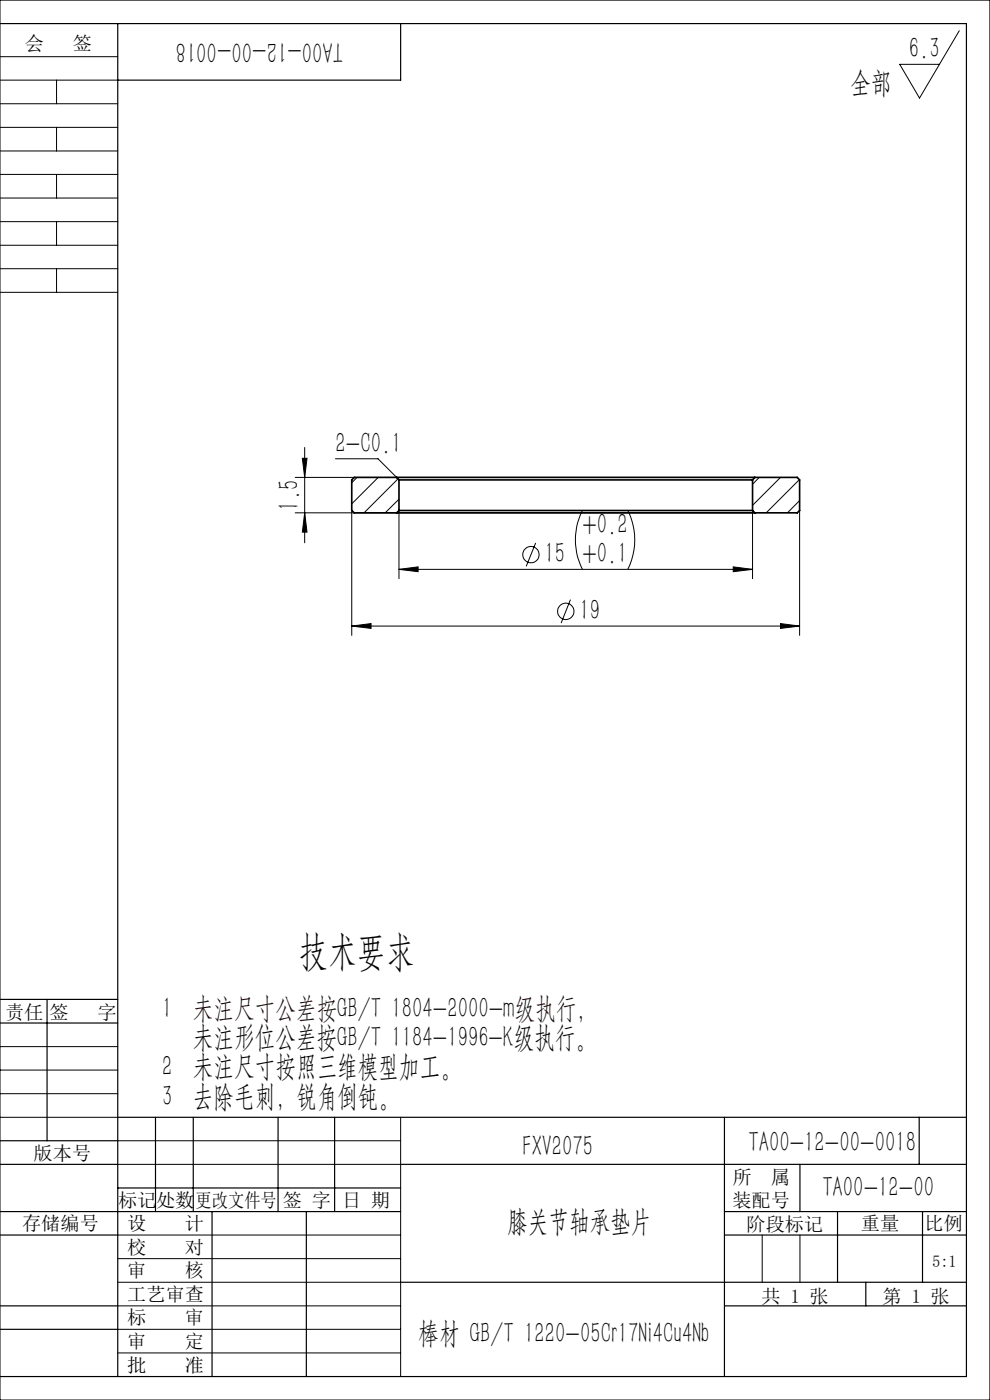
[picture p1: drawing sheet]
<svg xmlns="http://www.w3.org/2000/svg" width="210mm" height="297mm" viewBox="0 0 210 297" stroke-linecap="round" stroke-linejoin="round" font-family="sans-serif">
<g fill="none" stroke="#000" stroke-width=".21">
<path d="M0 12h25M0 17h25M0 0h210v297h-210zM12 17v5M203.5 6.5l-8.4 14.3-4.2-7.2h8.4M0 22h25M0 27h25M0 32h25M0 37h25M12 27v5M12 37v5M0 42h25"/>
<path d="M0 47h25M0 52h25M0 57h25M12 47v5M12 57v5M0 62h25M64.1 97.2h1l-.5 4.1zM64.6 94.9v20.2M71.2 97.3h9l3.9 4M62.6 108.8h97.5M62.6 101.3h97.5M64.6 108.8l.5 4.1h-1z"/>
<path d="M74.6 108.3v26.5M75.7 101.3l-1.1 1.1M80.2 101.3l-5.6 5.6M84.4 101.6l-7.2 7.2M84.6 108.3v14.5M84.6 105.9l-2.9 2.9M113.6 115.2l-2 5M123.5 108.3a13.8 13.8 0 0 0 0 12.5M133.2 108.3a13.8 13.8 0 0 1 0 12.5M159.6 108.3v14.5M161 101.3l-1.4 1.4M165.6 101.3l-6 5.9"/>
<path d="M169.6 101.7l-7.1 7.1M169.6 108.3v26.5M169.6 106.2l-2.6 2.6M74.6 132.8l4.1-.5v1zM74.6 132.8h95M84.6 120.8h75M84.6 120.8l4.1-.5v1zM121 127.2l-2 5M155.5 120.3l4.1 .5-4.1 .5zM165.6 132.3l4 .5-4 .5zM0 227h25M0 222h25"/>
<path d="M0 237h25M0 232h25M85 237v55M25 242h60M25 247h60M25 272h60M25 277h60M25 267h60M25 262h60M161.7 262v10M169.7 262v10M25 282h60"/>
<path d="M25 287h60M153.7 292h.1"/>
<circle cx="112.6" cy="117.7" r="1.74"/>
<circle cx="120" cy="129.7" r="1.73"/>
</g>
<path d="M84.1 101.3h76M84.1 108.8h76M84.1 101.3h-9l-.5 .5v6.5l.5 .5h9M84.1 101.3l.5 .5M84.6 101.8h75M84.6 108.3h75M84.6 101.8v6.5M84.6 108.3l-.5 .5M159.6 108.3l.5 .5M159.6 101.8v6.5M160.1 101.3h9l.5 .5v6.5l-.5 .5h-9M160.1 101.3l-.5 .5" fill="none" stroke="#000" stroke-width=".35"/>
<g fill="none" stroke="#000" stroke-width=".25">
<path d="M0 5h205v287h-205M25 5v287M85 5v12h-60M0 212h25M0 217h25M10 212v30M25 237h180M33 237v20M41 237v20M59 237v20M71 237v20M153.7 237v55"/>
<path d="M195 237v10M0 247h25M0 242h25M0 257h85M25 252h60M45 257v35M65 257v35M85 247h120M153.7 257h51.3M169.7 247v10M177.7 257v15M195.7 257v15"/>
<path d="M0 262h25M0 277h25M85 272h120M153.7 262h51.3M153.7 277h51.3M183.7 272v5M0 282h25"/>
</g>
<g fill="#000">
<path d="M64.6 108.8l.5 4.1h-1zM64.1 97.2h1l-.5 4.1z"/>
<path d="M155.5 120.3l4.1 .5-4.1 .5zM84.6 120.8l4.1-.5v1z"/>
<path d="M165.6 132.3l4 .5-4 .5zM74.6 132.8l4.1-.5v1z"/>
</g>
<text font-size="8.8" x="63.5" y="204.7">技术要求</text>
<g font-size="6.3">
<text x="72.8" y="9" transform="rotate(-180 72.8 9)">TA00-12-00-0018</text>
<text x="192.8" y="12.4">6.3</text>
<text x="180.4" y="19.5">全部</text>
<text x="71.2" y="96.1">2-C0.1</text>
<text x="63.4" y="108.3" transform="rotate(-90 63.4 108.3)">1.5</text>
<text x="123.5" y="113.3">+0.2</text>
<text x="115.5" y="119.5">15 +0.1</text>
<text x="122.9" y="131.5">19</text>
<text x="34.4" y="215.9">1 未注尺寸公差按GB/T 1804-2000-m级执行，</text>
<text x="40.9" y="222.1">未注形位公差按GB/T 1184-1996-K级执行。</text>
<text x="34.4" y="228.4">2 未注尺寸按照三维模型加工。</text>
<text x="34.4" y="234.6">3 去除毛刺，锐角倒钝。</text>
<text x="110.8" y="245.3">FXV2075</text>
<text x="158.8" y="244.4">TA00-12-00-0018</text>
<text x="174.4" y="254">TA00-12-00</text>
<text x="107.6" y="261">膝关节轴承垫片</text>
<text x="88.7" y="284.8">棒材 GB/T 1220-05Cr17Ni4Cu4Nb</text>
</g>
<g font-size="4.1">
<text x="5.3" y="10.6">会</text>
<text x="15.4" y="10.6">签</text>
<text x="1.1" y="216.1">责任</text>
<text x="10.5" y="216.1">签</text>
<text x="20.7" y="216.1">字</text>
<text x="7.1" y="246.1">版本号</text>
<text x="155.4" y="251.1">所</text>
<text x="163.5" y="251.1">属</text>
<text x="25.1" y="256.1">标记</text>
<text x="33.1" y="256.1">处数</text>
<text x="41.5" y="256.1">更改文件号</text>
<text x="60" y="256.1">签 字</text>
<text x="72.6" y="256.1">日 期</text>
<text x="155.4" y="256.1">装配号</text>
<text x="4.7" y="260.9">存储编号</text>
<text x="27" y="260.9">设</text>
<text x="39.2" y="260.9">计</text>
<text x="158.4" y="261.1">阶段标记</text>
<text x="182.6" y="261">重量</text>
<text x="196.1" y="260.9">比例</text>
<text x="27" y="266.1">校</text>
<text x="39.2" y="266.1">对</text>
<text x="27" y="270.9">审</text>
<text x="39.2" y="270.9">核</text>
<text x="27" y="276">工艺审查</text>
<text x="27" y="280.9">标</text>
<text x="39.2" y="280.9">审</text>
<text x="161.6" y="276.4">共 1 张</text>
<text x="187.2" y="276.4">第 1 张</text>
<text x="27" y="286">审</text>
<text x="39.2" y="286">定</text>
<text x="27" y="291">批</text>
<text x="39.2" y="291">准</text>
</g>
<text font-size="3.5" x="197.7" y="268.8">5:1</text>
</svg>
